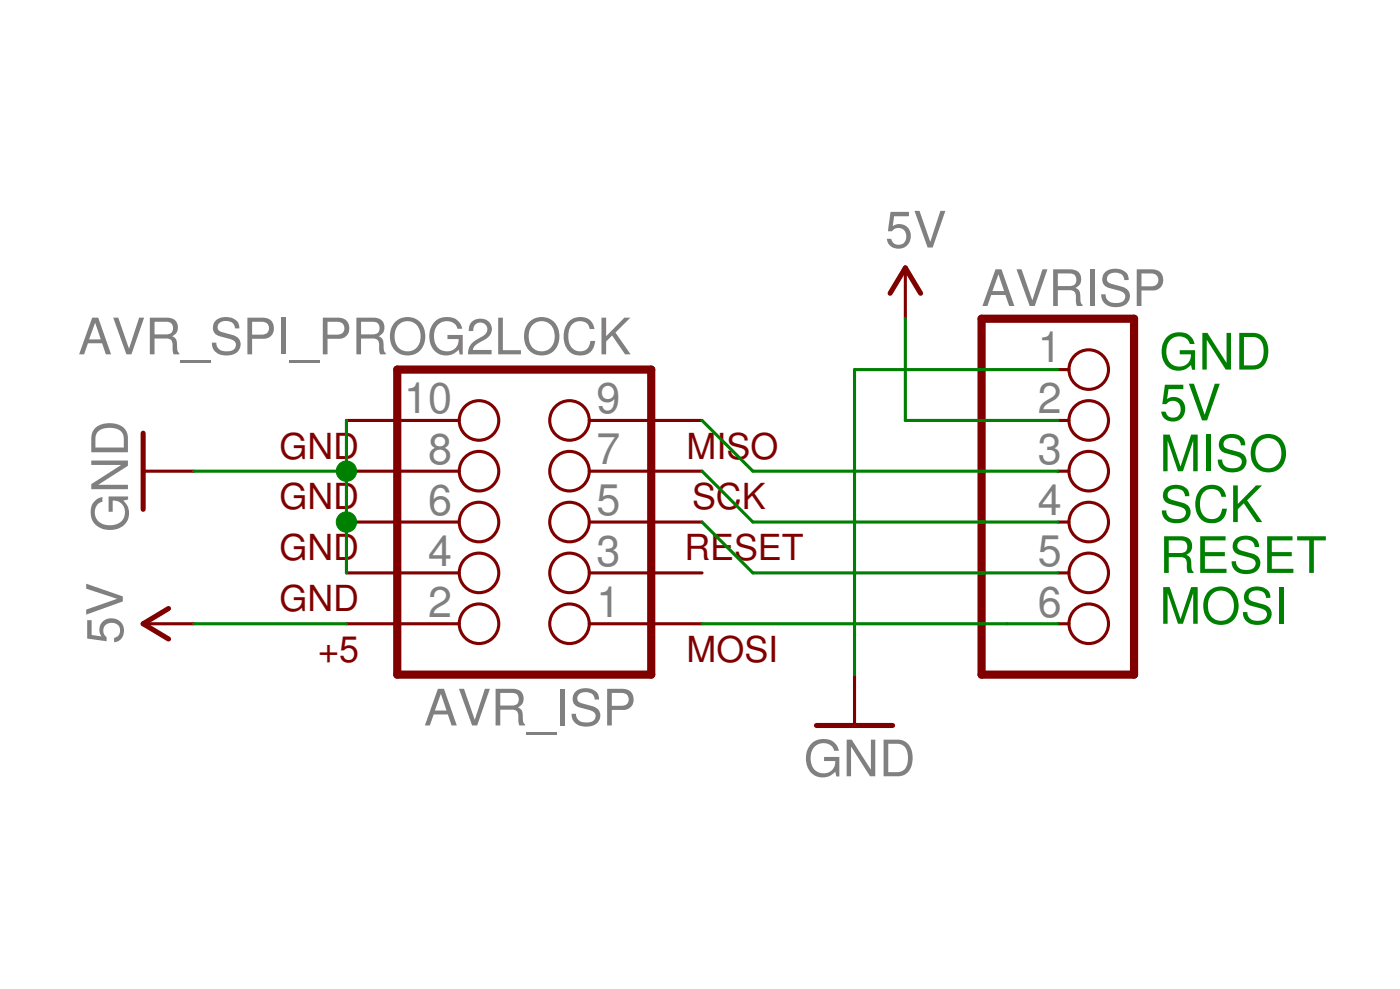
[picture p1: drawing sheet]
<svg xmlns="http://www.w3.org/2000/svg" width="210mm" height="148mm" viewBox="0 0 210 148" stroke-linecap="round" stroke-linejoin="round" font-family="sans-serif">
<g fill="#800000" stroke="#800000" stroke-width="1.2">
<path d="M59.6 55.4h38z"/>
<path d="M59.6 55.4v45.7z"/>
<path d="M59.6 101.1h38z"/>
<path d="M97.6 55.4v45.7z"/>
<path d="M147.2 101.1h22.8z"/>
<path d="M170 47.8v53.3z"/>
<path d="M147.2 47.8h22.8z"/>
<path d="M147.2 47.8v53.3z"/>
</g>
<g fill="none" stroke="#800000" stroke-width=".47">
<circle cx="163.2" cy="55.4" r="2.96"/>
<circle cx="71.8" cy="78.2" r="2.96"/>
<circle cx="71.8" cy="63" r="2.96"/>
<circle cx="71.8" cy="70.6" r="2.96"/>
<circle cx="85.4" cy="78.2" r="2.96"/>
<circle cx="85.4" cy="70.6" r="2.96"/>
<circle cx="85.4" cy="63" r="2.96"/>
<circle cx="163.2" cy="70.6" r="2.96"/>
<circle cx="163.2" cy="78.2" r="2.96"/>
<circle cx="163.2" cy="63" r="2.96"/>
<circle cx="71.8" cy="85.8" r="2.96"/>
<circle cx="71.8" cy="93.4" r="2.96"/>
<circle cx="85.4" cy="85.8" r="2.96"/>
<circle cx="85.4" cy="93.4" r="2.96"/>
<circle cx="163.2" cy="85.8" r="2.96"/>
<circle cx="163.2" cy="93.4" r="2.96"/>
</g>
<g fill="#800000" stroke="#800000" stroke-width=".47">
<path d="M88.3 93.4h17z"/>
<path d="M51.9 93.4h17z"/>
<path d="M88.3 85.8h17z"/>
<path d="M51.9 85.8h17z"/>
<path d="M88.3 78.2h17z"/>
<path d="M51.9 78.2h17z"/>
<path d="M88.3 70.6h17z"/>
<path d="M51.9 70.6h17z"/>
<path d="M88.3 63h17z"/>
<path d="M51.9 63h17z"/>
<path d="M21.5 70.6h7.6z"/>
<path d="M128.1 101.1v7.6z"/>
<path d="M21.5 93.4h7.6z"/>
<path d="M135.7 40.1v7.7z"/>
<path d="M158.6 55.4h1.7z"/>
<path d="M158.6 63h1.7z"/>
<path d="M158.6 70.6h1.7z"/>
<path d="M158.6 78.2h1.7z"/>
<path d="M158.6 85.8h1.7z"/>
<path d="M158.6 93.4h1.7z"/>
</g>
<g fill="#800000" stroke="#800000" stroke-width=".76">
<path d="M21.5 64.9v11.4z"/>
<path d="M122.4 108.7h11.4z"/>
<path d="M21.5 93.4l3.8-2.2z"/>
<path d="M21.5 93.4l3.8 2.3z"/>
<path d="M135.7 40.1l2.3 3.8z"/>
<path d="M135.7 40.1l-2.2 3.8z"/>
</g>
<g fill="#008000" stroke="#008000" stroke-width=".47">
<path d="M29.1 93.4h22.8z"/>
<path d="M135.7 47.8v15.2z"/>
<path d="M135.7 63h22.9z"/>
<path d="M51.9 63v7.6z"/>
<path d="M51.9 70.6v7.6z"/>
<path d="M51.9 78.2v7.6z"/>
<path d="M29.1 70.6h22.8z"/>
<path d="M128.1 55.4v45.7z"/>
<path d="M128.1 55.4h30.5z"/>
<path d="M105.3 93.4h45.7z"/>
<path d="M151 93.4h7.6z"/>
<path d="M105.3 78.2l7.6 7.6z"/>
<path d="M112.9 85.8h45.7z"/>
<path d="M105.3 70.6l7.6 7.6z"/>
<path d="M112.9 78.2h45.7z"/>
<path d="M105.3 63l7.6 7.6z"/>
<path d="M112.9 70.6h45.7z"/>
</g>
<g fill="#008000" stroke="#008000" stroke-width=".15">
<circle cx="51.9" cy="70.6" r="1.52"/>
<circle cx="51.9" cy="78.2" r="1.52"/>
</g>
<g font-size="7.5" fill="#808080">
<text x="132.7" y="37.1">5V</text>
<text x="147.2" y="45.8">AVRISP</text>
<text x="11.7" y="53.1">AVR_SPI_PROG2LOCK</text>
<text x="19.2" y="79.7" transform="rotate(-90 19.2 79.7)">GND</text>
<text x="18.4" y="96.5" transform="rotate(-90 18.4 96.5)">5V</text>
<text x="63.6" y="108.7">AVR_ISP</text>
<text x="120.5" y="116.3">GND</text>
</g>
<g font-size="7.5" fill="#008000">
<text x="173.8" y="55.4">GND</text>
<text x="173.8" y="63">5V</text>
<text x="173.8" y="70.6">MISO</text>
<text x="173.8" y="78.2">SCK</text>
<text x="173.8" y="85.8">RESET</text>
<text x="173.8" y="93.4">MOSI</text>
</g>
<g font-size="6.5" fill="#808080">
<text x="155.6" y="54.3">1</text>
<text x="60.6" y="61.9">10</text>
<text x="89.4" y="61.9">9</text>
<text x="155.6" y="61.9">2</text>
<text x="64.2" y="69.5">8</text>
<text x="89.4" y="69.5">7</text>
<text x="155.6" y="69.5">3</text>
<text x="64.2" y="77.1">6</text>
<text x="89.4" y="77.1">5</text>
<text x="155.6" y="77.1">4</text>
<text x="64.2" y="84.8">4</text>
<text x="89.4" y="84.8">3</text>
<text x="155.6" y="84.8">5</text>
<text x="64.2" y="92.4">2</text>
<text x="89.4" y="92.4">1</text>
<text x="155.6" y="92.4">6</text>
</g>
<g font-size="5.4" fill="#800000">
<text x="41.9" y="68.7">GND</text>
<text x="102.9" y="68.7">MISO</text>
<text x="41.9" y="76.3">GND</text>
<text x="103.8" y="76.3">SCK</text>
<text x="41.9" y="83.9">GND</text>
<text x="102.6" y="83.9">RESET</text>
<text x="41.9" y="91.5">GND</text>
<text x="47.7" y="99.2">+5</text>
<text x="102.9" y="99.2">MOSI</text>
</g>
</svg>
